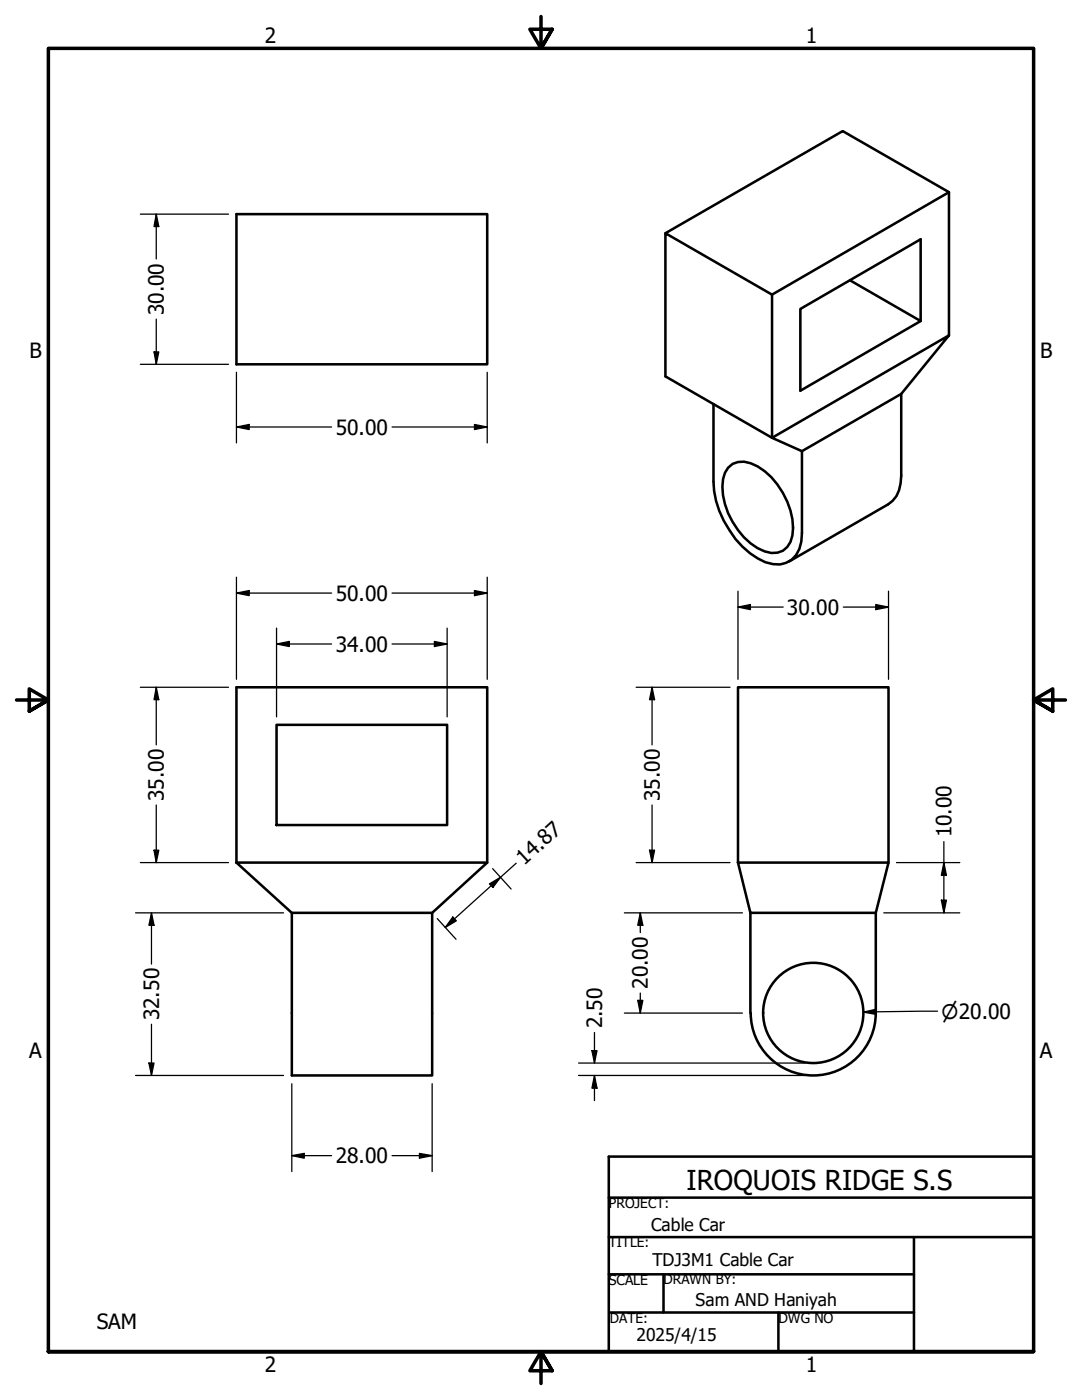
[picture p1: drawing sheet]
<svg xmlns="http://www.w3.org/2000/svg" width="216mm" height="279mm" viewBox="0 0 216 279" stroke-linecap="round" stroke-linejoin="round" font-family="sans-serif">
<!-- layer: Visible (ANSI) -->
<g fill="none" stroke="#000" stroke-width=".51">
<path d="M189.4 38.4l-35.3 20.4M47.2 42.7h50v30h-50zM132.8 46.5l21.3 12.3v28.6l35.3-20.5-9.6 11.7-19.8 11.4-5.9-2.6-21.3-12.3zM132.8 46.5l35.3-20.3 21.3 12.2v28.5M169.6 55.9l14.1 8.2v-16.3l-24 13.9v16.3l24-13.9M179.8 78.6v16.3a6.5 6.5 0 0 1-2.6 5.7l-19.8 11.5M142.4 80.6v15.5a19.3 19.3 0 0 0 8.8 15.3 6.1 6.1 0 0 0 6.8 .3 6.5 6.5 0 0 0 2-5.3v-16.4M145.3 93.3a3.9 3.9 0 0 1 4.5-.8 14 14 0 0 1 7.9 9.4 9.7 9.7 0 0 1 0 6.2 3.7 3.7 0 0 1-5.1 1.9 14 14 0 0 1-7.9-9.4 9.7 9.7 0 0 1 0-6.2zM55.2 144.7h34v20h-34zM47.2 172.1h50l-11 10.1h-28zM47.2 172.1v-34.9h50v34.9M147.3 172.1h30l-2.5 10.1h-25.1z"/>
<path d="M147.3 172.1v-34.9h30v34.9M58.2 182.2v32.4h28v-32.4M149.7 182.2v20M174.8 182.2v20M149.8 202.2a12.5 12.5 0 0 0 12.5 12.4 12.5 12.5 0 0 0 12.5-12.4"/>
<circle cx="162.3" cy="202.2" r="10"/>
</g>
<!-- layer: Border (ANSI) -->
<path d="M107.9 3.3v6.4l-2.2-3.9h4.5l-2.3 3.9 2.3-3.9M3.3 139.7h6.4l-3.9-2.2v4.4l3.9-2.2-3.9 2.2M212.6 139.7h-6.4l3.9-2.2v4.4l-3.9-2.2 3.9 2.2M9.7 269.7v-260h196.5v260h-196.5h196.5M110.2 273.6l-2.3-3.9 2.3 3.9h-4.5l2.2-3.9v6.4" fill="none" stroke="#000" stroke-width=".7"/>
<!-- layer: Title (ANSI) -->
<path d="M121.5 239h84.7M121.5 246.9h84.7M121.5 254.3h60.9M132.4 254.3v7.6M182.4 246.9v22.8M121.4 269.7h84.8v-38.9h-84.7v38.9M121.7 261.9h60.7M155.3 261.9v7.8" fill="none" stroke="#000" stroke-width=".51"/>
<!-- layer: Dimension (ANSI) -->
<g fill="none" stroke="#000" stroke-width=".25">
<path d="M28 42.7h17.6M31.2 42.7l.5 2.5h-1zM31.2 42.7v9M28 72.7h17.6M30.7 70.2h1l-.5 2.5zM31.2 63.7v9M47.2 74.3v14.1M97.2 74.3v14.1M47.2 85.2l2.5-.5v1zM47.2 85.2h19M78.2 85.2h19M94.7 84.7l2.5 .5-2.5 .5z"/>
<path d="M47.2 118.4l2.5-.5v1zM47.2 118.4h19M47.2 115.2v20.4M78.2 118.4h19M94.7 117.9l2.5 .5-2.5 .5zM97.2 115.2v20.4M147.3 118v17.6M177.3 118v17.6M28 137.2h17.6M31.2 137.2l.5 2.4h-1zM31.2 137.2v11.5M55.2 128.5l2.5-.5v1z"/>
<path d="M55.2 128.5h11M55.2 125.3v17.8M78.2 128.5h11M86.7 128l2.5 .5-2.5 .5zM89.2 125.3v17.8M126.9 137.2h18.8M130.1 137.2l.5 2.4h-1zM130.1 137.2v11.5M147.3 121.2l2.4-.5v1zM147.3 121.2h9M168.3 121.2h9M174.8 120.7l2.5 .5-2.5 .5z"/>
<path d="M28 172.1h17.6M30.7 169.7h1l-.5 2.4zM31.2 160.7v11.4M97.7 176.4l2.2-1.3-1.5 2zM98.3 173.4l3.7 4M103 172.3l-14.2 12.8M126.9 172.1h18.8M129.6 169.7h1l-.5 2.4zM130.1 160.7v11.4M178.9 172.1h12.6M187.8 179.6h1l-.5 2.6zM188.3 172.1l.5 2.6h-1z"/>
<path d="M188.3 168v14.2M27.1 182.2h29.5M30.2 182.2l.5 2.5h-1zM30.2 182.2v10.2M87.2 183.3l3.8 4.2M90.4 183l.7 .8-2.3 1.3zM124.6 182.2h23.5M127.3 199.6h1l-.5 2.6zM127.8 182.2l.5 2.5h-1zM127.8 182.2v3.9M127.8 198.2v4M176.3 182.2h15.2"/>
<path d="M27.1 214.6h29.5M29.7 212.2h1l-.5 2.4zM30.2 204.4v10.2M58.2 216.3v17.5M86.2 216.3v17.5M115.4 214.6h45.3M115.4 212.2h45.3M118.1 209.7h1l-.5 2.5zM118.6 214.6l.5 2.6h-1zM118.6 206.1v6.1M118.6 214.6v5M124.6 202.2h23.5"/>
<path d="M172.3 202l2.5-.6v1zM187.1 201.8l-14.8 .2M58.2 230.6l2.5-.4v.9zM58.2 230.6h8M78.2 230.6h8M83.7 230.2l2.5 .4-2.5 .5z"/>
</g>
<g fill="#000">
<path d="M31.2 42.7l.5 2.5h-1zM30.7 70.2h1l-.5 2.5zM47.2 85.2l2.5-.5v1zM94.7 84.7l2.5 .5-2.5 .5zM47.2 118.4l2.5-.5v1zM94.7 117.9l2.5 .5-2.5 .5zM31.2 137.2l.5 2.4h-1zM55.2 128.5l2.5-.5v1zM86.7 128l2.5 .5-2.5 .5zM130.1 137.2l.5 2.4h-1zM147.3 121.2l2.4-.5v1zM174.8 120.7l2.5 .5-2.5 .5z"/>
<path d="M30.7 169.7h1l-.5 2.4zM97.7 176.4l2.2-1.3-1.5 2zM129.6 169.7h1l-.5 2.4zM187.8 179.6h1l-.5 2.6zM188.3 172.1l.5 2.6h-1zM30.2 182.2l.5 2.5h-1zM90.4 183l.7 .8-2.3 1.3zM127.3 199.6h1l-.5 2.6zM127.8 182.2l.5 2.5h-1zM29.7 212.2h1l-.5 2.4zM118.1 209.7h1l-.5 2.5zM118.6 214.6l.5 2.6h-1z"/>
<path d="M172.3 202l2.5-.6v1zM58.2 230.6l2.5-.4v.9zM83.7 230.2l2.5 .4-2.5 .5z"/>
</g>
<text font-size="5.5" x="137" y="237.4">IROQUOIS RIDGE S.S</text>
<g font-size="4.2">
<text x="52.8" y="8.6">2</text>
<text x="160.8" y="8.6">1</text>
<text x="32.7" y="62.9" transform="rotate(-90 32.7 62.9)">30.00</text>
<text x="5.9" y="71.4">B</text>
<text x="207.6" y="71.4">B</text>
<text x="67" y="86.7">50.00</text>
<text x="67" y="119.9">50.00</text>
<text x="157" y="122.7">30.00</text>
<text x="67" y="130">34.00</text>
<text x="32.7" y="159.9" transform="rotate(-90 32.7 159.9)">35.00</text>
<text x="131.6" y="159.9" transform="rotate(-90 131.6 159.9)">35.00</text>
<text x="189.9" y="167.1" transform="rotate(-90 189.9 167.1)">10.00</text>
<text x="104.6" y="172.8" transform="rotate(-42 104.6 172.8)">14.87</text>
<text x="129.3" y="197.4" transform="rotate(-90 129.3 197.4)">20.00</text>
<text x="31.7" y="203.6" transform="rotate(-90 31.7 203.6)">32.50</text>
<text x="120.1" y="205.2" transform="rotate(-90 120.1 205.2)">2.50</text>
<text x="5.8" y="211.1">A</text>
<text x="207.5" y="211.1">A</text>
<text x="67" y="232.2">28.00</text>
<text x="19.3" y="265.2">SAM</text>
<text x="52.8" y="273.8">2</text>
<text x="160.8" y="273.8">1</text>
</g>
<text font-size="3.9" x="187.9" y="203.3">⌀20.00</text>
<g font-size="3.5">
<text x="129.9" y="245.7">Cable Car</text>
<text x="130.2" y="252.7">TDJ3M1 Cable Car</text>
<text x="138.8" y="260.7">Sam AND Haniyah</text>
<text x="127" y="267.7">2025/4/15</text>
</g>
<g font-size="2.8">
<text x="121.5" y="256.3">SCALE</text>
<text x="155.3" y="264">DWG NO</text>
</g>
<g font-size="2.7">
<text x="121.5" y="241.1">PROJECT:</text>
<text x="121.5" y="248.9">TITLE:</text>
<text x="132.4" y="256.3">DRAWN BY:</text>
<text x="121.7" y="264">DATE:</text>
</g>
</svg>
